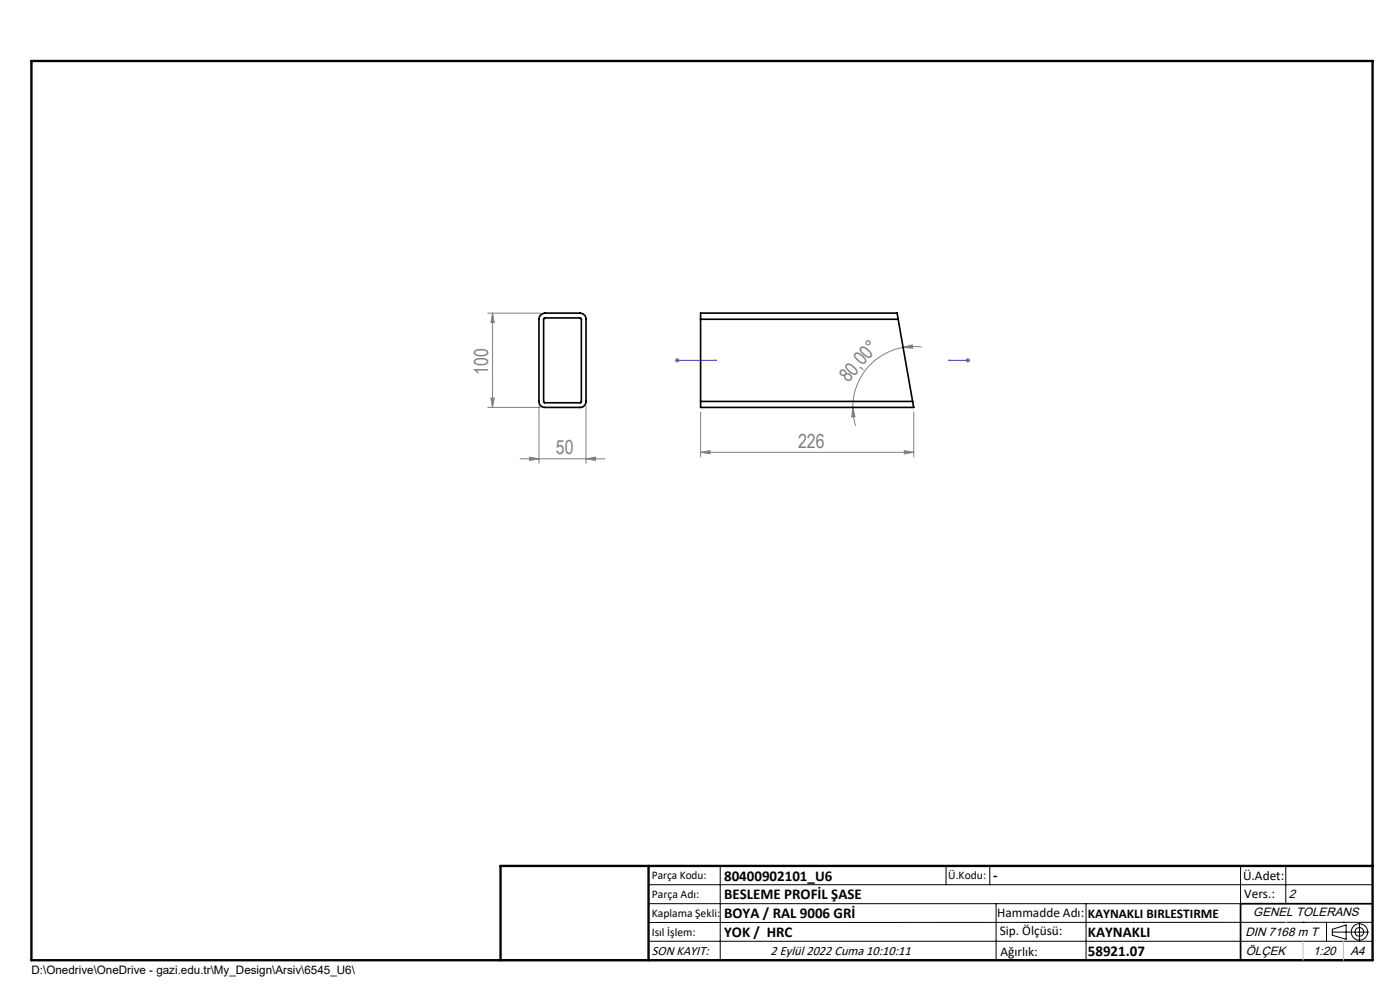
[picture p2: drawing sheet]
<svg xmlns="http://www.w3.org/2000/svg" width="297mm" height="210mm" viewBox="0 0 297 210" stroke-linecap="round" stroke-linejoin="round" font-family="sans-serif">
<g fill="none" stroke="#000" stroke-width=".21">
<path d="M137.6 187.7h153.6M137.6 191.7h153.6M137.6 199.7h153.6M152.8 183.7v20M200.7 183.7v4M210 183.7v4M211.3 191.7v12M230.4 191.7v12M263.2 183.7v20M272.8 183.7v8M276.4 195.6h.1M281.4 195.6v4.1"/>
<path d="M282.6 197.7h7.8M282.6 197.1l3-.9v3l-3-.8zM285 195.6h.1M288.4 195.8v3.8M291.2 195.6l-153.6 .1"/>
<circle cx="288.4" cy="197.7" r="1.74"/>
<circle cx="288.4" cy="197.7" r=".93"/>
</g>
<path d="M143.5 76.4h.3zM143.7 76.4h.1M143.7 76.4h8.2M151.9 76.4h-.3h.3M201.2 76.4h.4h-.4M201.2 76.4h4.1M205.2 76.4h.2zM205.3 76.4h.1" fill="none" stroke="#00f" stroke-width=".21"/>
<g fill="none" stroke="#808080" stroke-width=".21">
<path d="M103.5 66.4h11.1M104.5 66.4v20M104.5 66.4l.3 2h-.7zM143.1 76.4h1M143.3 76.1l.7 .7M143.7 75.9v1M144 76.1l-.7 .7M191.6 73.7l1.9-.5 .1 .7zM191.6 73.7a13 13 0 0 0-10.7 12.7M195.5 73.6l-2.4-.1-1.5 .2M204.8 76.4h1M205 76.1l.7 .7"/>
<path d="M205.3 75.9v1M205.7 76.1l-.7 .7M103.5 86.4h11.1M104.1 84.4h.7l-.3 2zM110.3 97.3h18M112.3 97l2 .3-2 .4zM114.3 86.1v12.2M124.3 97.3l2-.3v.7zM124.3 86.1v12.2M148.6 95.9l2-.3v.7zM148.6 87.4v9.5M148.6 95.9h45.3"/>
<path d="M180.9 86.4l.5 2-.7 .1zM180.9 86.4a12.4 12.4 0 0 0 .6 3.9M191.8 95.6l2.1 .3-2.1 .4zM193.9 87.4v9.5"/>
</g>
<path d="M291.2 191.7h-28v12M106.2 203.7h185" fill="none" stroke="#000" stroke-width=".35"/>
<path d="M6.7 12.9h284.5v190.8h-284.5zM137.6 183.7v20M291.2 183.7h-185v20" fill="none" stroke="#000" stroke-width=".5"/>
<path d="M272.8 195.6h.1M276.4 199.7v4M285 199.7v4" fill="none" stroke="#c0c0c0" stroke-width=".21"/>
<g fill="#00f">
<path d="M143.5 76.4h.3zM151.6 76.4h.3z"/>
<path d="M201.2 76.4h.4zM205.2 76.4h.2z"/>
</g>
<g fill="#808080">
<path d="M191.8 95.6l2.1 .3-2.1 .4zM148.6 95.9l2-.3v.7z"/>
<path d="M124.3 97.3l2-.3v.7zM112.3 97l2 .3-2 .4z"/>
<path d="M191.6 73.7l1.9-.5 .1 .7zM180.9 86.4l.5 2-.7 .1z"/>
<path d="M104.1 84.4h.7l-.3 2zM104.5 66.4l.3 2h-.7z"/>
</g>
<path d="M114.6 66.9l.4-.3 .6-.2h7.4a1.32 1.32 0 0 1 1.3 1.3v17.5a1.25 1.25 0 0 1-1.3 1.2h-7.4a1.25 1.25 0 0 1-1.3-1.2v-17.5zM115.4 67.5l7.8-.1 .1 .2-.1 17.8h-7.7l-.1-.1zM148.6 67.7v-1.3h41.7l.2 1.3M148.6 67.7h41.9M148.6 67.7v17.5M190.5 67.7l3.1 17.5M148.6 85.2v1.2h45.3l-.3-1.2M148.6 85.2h45" fill="none" stroke="#000" stroke-width=".35"/>
<g font-size="4.1" fill="#808080">
<text x="103.6" y="79.5" transform="rotate(-90 103.6 79.5)">100</text>
<text x="180" y="81.3" transform="rotate(-50 180 81.3)">80,00°</text>
<text x="169.3" y="95">226</text>
<text x="117.9" y="96.4">50</text>
</g>
<g font-size="3.2">
<text x="153.6" y="186.8">80400902101_U6</text>
<text x="153.6" y="190.8">BESLEME PROFİL ŞASE</text>
<text x="210.7" y="186.6">-</text>
<text x="153.6" y="194.8">BOYA / RAL 9006 GRİ</text>
<text x="153.6" y="198.8">YOK / HRC</text>
<text x="230.8" y="198.7">KAYNAKLI</text>
<text x="230.8" y="202.8">58921.07</text>
</g>
<g font-size="2.8">
<text x="263.7" y="186.7">Ü.Adet:</text>
<text x="263.9" y="190.5">Vers.:</text>
<text x="211.5" y="194.5">Hammadde Adı:</text>
<text x="230.8" y="194.7">KAYNAKLI BIRLESTIRME</text>
<text x="138.3" y="202.6">SON KAYIT:</text>
<text x="163.5" y="202.6">2 Eylül 2022 Cuma 10:10:11</text>
<text x="212.1" y="198.4">Sip. Ölçüsü:</text>
<text x="212.2" y="202.7">Ağırlık:</text>
</g>
<g font-size="2.6">
<text x="273.4" y="190.4">2</text>
<text x="265.9" y="194.4">GENEL TOLERANS</text>
<text x="264.2" y="198.5">DIN 7168 m T</text>
<text x="264.3" y="202.6">ÖLÇEK</text>
<text x="278.5" y="202.6">1:20</text>
<text x="286.5" y="202.6">A4</text>
</g>
<g font-size="2.5">
<text x="138.3" y="186.4">Parça Kodu:</text>
<text x="138.3" y="190.5">Parça Adı:</text>
<text x="201.2" y="186.5">Ü.Kodu:</text>
<text x="138.3" y="194.5">Kaplama Şekli:</text>
<text x="138.3" y="198.6">Isıl İşlem:</text>
<text x="6.7" y="206.7">D:\Onedrive\OneDrive - gazi.edu.tr\My_Design\Arsiv\6545_U6\</text>
</g>
</svg>
